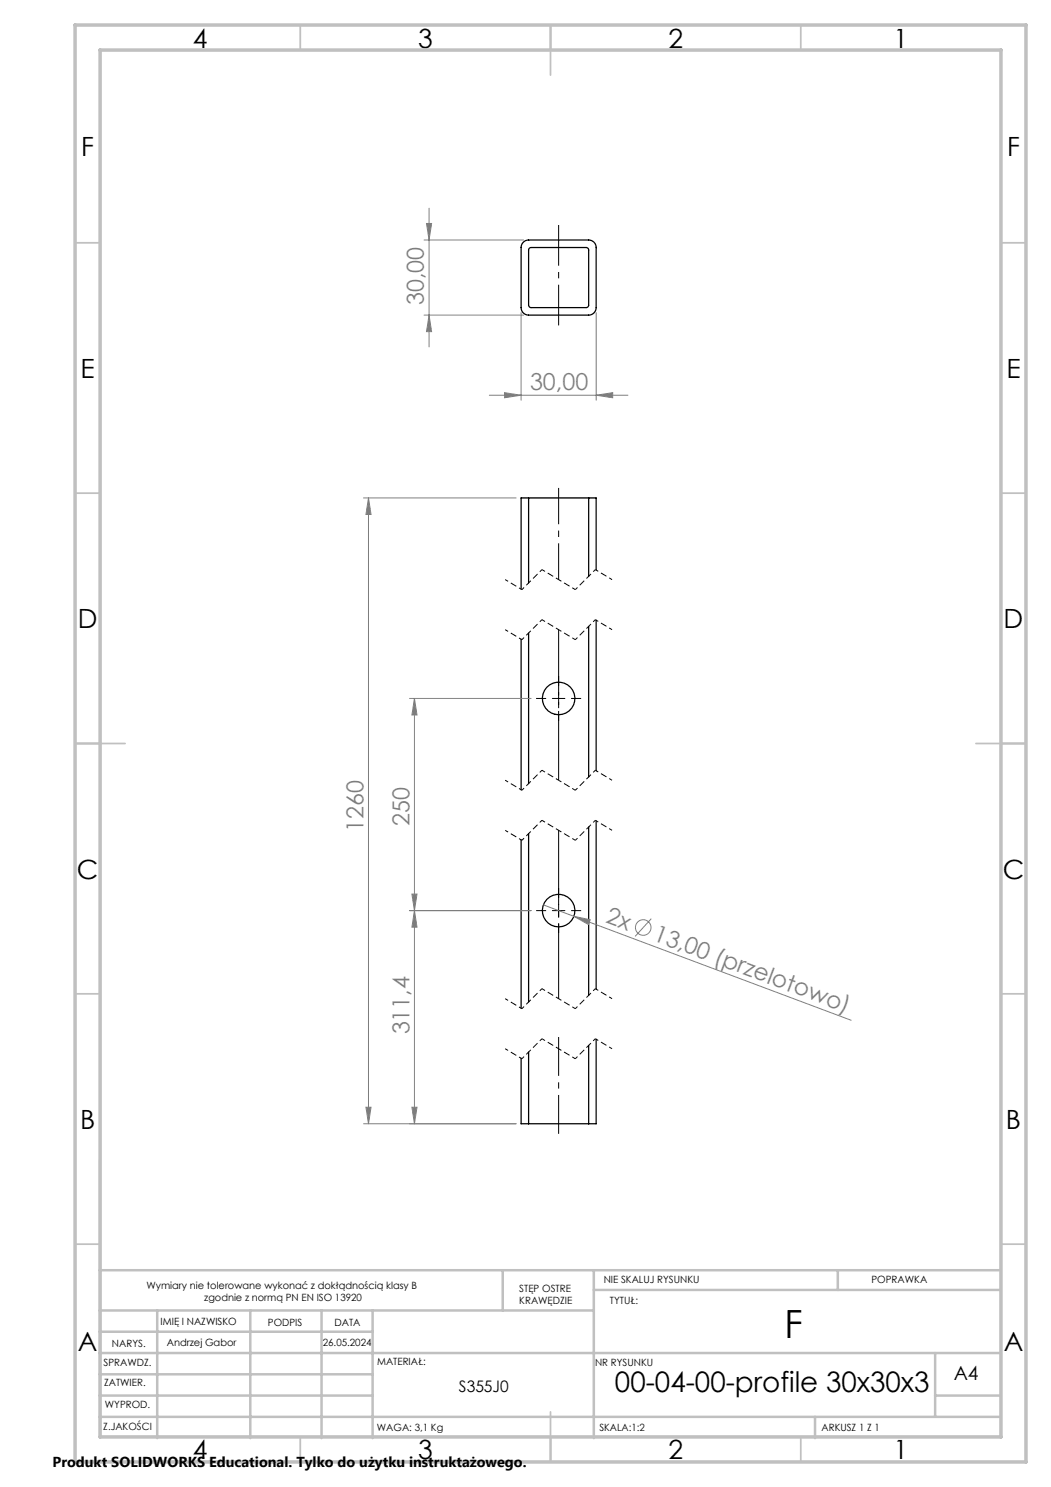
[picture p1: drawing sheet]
<svg xmlns="http://www.w3.org/2000/svg" width="210mm" height="297mm" viewBox="0 0 210 297" stroke-linecap="round" stroke-linejoin="round" font-family="sans-serif">
<g fill="none" stroke="#000" stroke-width=".25">
<path d="M104.6 48.4l.4-.3 .6-.2h12a1.5 1.5 0 0 1 1.5 1.5v12a1.5 1.5 0 0 1-1.5 1.5h-12a1.5 1.5 0 0 1-1.5-1.5v-12l.1-.5zM105.8 49.6l.3-.2h11l.4 .2 .1 .3v11l-.1 .4-.4 .1h-11l-.3-.1-.2-.4v-11zM105.6 99.5h-1.5v18.2M105.6 99.5v16.9M105.6 99.5h12M117.6 99.5h1.5v14.4M117.6 99.5v15.6M104.1 127.7v30M105.6 126.4v30.1M117.6 125.1v30.1M119.1 123.9v30M104.1 167.7v33.7"/>
<path d="M105.6 166.5v33.6M117.6 165.2v33.6M119.1 163.9v33.7M104.1 211.4v13.1h1.5M105.6 210.1v14.4M117.6 208.8v15.7M119.1 207.6v16.9h-1.5M105.6 224.5h12"/>
<circle cx="111.6" cy="139.5" r="3.2"/>
<circle cx="111.6" cy="181.9" r="3.3"/>
</g>
<g fill="none" stroke="#808080" stroke-width=".2">
<path d="M84.7 47.9h19.9M85.2 44.6h1l-.5 3.3zM85.7 41.6v27.7M84.7 62.9h19.9M85.7 62.9l.5 3.3h-1zM97.8 78.9h27.7M100.8 78.4l3.3 .5-3.3 .5zM104.1 62.4v17.5M119.1 78.9l3.3-.5v1zM119.1 62.4v17.5M72.6 99.5h30.5M73.6 99.5l.5 3.3h-1z"/>
<path d="M73.6 99.5v125M81.8 139.5h24.3M82.8 139.5l.5 3.3h-1zM82.8 139.5v85M82.3 178.6h1l-.5 3.3zM81.8 181.9h24.3M82.8 181.9l.5 3.3h-1zM108.6 180.7l6.1 2.3M114.7 183l3.2 .7-.3 1zM114.7 183l55.4 20.8M130.1 183.5l-3.2 3.5M72.6 224.5h30.5"/>
<path d="M73.1 221.1h1l-.5 3.4zM82.3 221.1h1l-.5 3.4z"/>
<circle cx="128.5" cy="185.3" r="1.56"/>
</g>
<path d="M111.6 65v-20.1" fill="none" stroke="#000" stroke-width=".2" stroke-dasharray="15.2 1.3 1.3 1.3" stroke-dashoffset="7.1" stroke-linecap="butt"/>
<path d="M109.1 139.5h-2M111.6 137v-2M114.1 139.5h2M111.6 142v2M111.6 179.4v-2M109.1 181.9h-2M111.6 184.4v2M114.1 181.9h2" fill="none" stroke="#000" stroke-width=".2" stroke-dasharray="15.2 1.3 1.3 1.3" stroke-linecap="butt"/>
<path d="M111.6 226.5v-19.4" fill="none" stroke="#000" stroke-width=".2" stroke-dasharray="15.2 1.3 1.3 1.3" stroke-dashoffset="7.5" stroke-linecap="butt"/>
<path d="M111.6 199.5v-33.7" fill="none" stroke="#000" stroke-width=".2" stroke-dasharray="15.2 1.3 1.3 1.3" stroke-dashoffset=".3" stroke-linecap="butt"/>
<path d="M111.6 155.8v-30" fill="none" stroke="#000" stroke-width=".2" stroke-dasharray="15.2 1.3 1.3 1.3" stroke-dashoffset="2.1" stroke-linecap="butt"/>
<path d="M111.6 115.8v-18.3" fill="none" stroke="#000" stroke-width=".2" stroke-dasharray="15.2 1.3 1.3 1.3" stroke-dashoffset="8" stroke-linecap="butt"/>
<g fill="none" stroke="#000" stroke-width=".2" stroke-dasharray="1.3 .6" stroke-dashoffset=".6" stroke-linecap="butt">
<path d="M104.3 117.8l-3.4-2M115 117.8l-6.7-4M122.3 115.8l-3.3-2M104.3 127.8l-3.4-2M115 127.8l-6.7-4M122.3 125.8l-3.3-2M104.3 157.8l-3.4-2M115 157.8l-6.7-4M122.3 155.8l-3.3-2M104.3 167.8l-3.4-2M115 167.8l-6.7-4M122.3 165.8l-3.3-2"/>
<path d="M122.3 199.5l-3.3-2M104.3 211.5l-3.4-2M104.3 201.5l-3.4-2M115 211.5l-6.7-4M115 201.5l-6.7-4M122.3 209.5l-3.3-2"/>
</g>
<path d="M108.3 113.8l-4 4M119 113.8l-4 4M108.3 123.8l-4 4M119 123.8l-4 4M108.3 153.8l-4 4M119 153.8l-4 4M108.3 163.8l-4 4M119 163.8l-4 4M108.3 197.5l-4 4M119 197.5l-4 4M108.3 207.5l-4 4M119 207.5l-4 4" fill="none" stroke="#000" stroke-width=".2" stroke-dasharray="1.3 .6" stroke-dashoffset=".7" stroke-linecap="butt"/>
<path d="M110.4 139.5h2.5M111.6 138.3v2.5M110.4 181.9h2.5M111.6 180.6v2.5" fill="none" stroke="#000" stroke-width=".2"/>
<path d="M19.8 253.7h180" fill="none" stroke="#c0c0c0" stroke-width=".2"/>
<g fill="none" stroke="#c0c0c0" stroke-width=".35">
<path d="M60 5v5M110 5v10M160 5v5M15 48.5h5M200 48.5h5M15 98.5h5M200 98.5h5M15 148.5h10M195 148.5h10M15 198.5h5M200 198.5h5M15 248.5h5"/>
<path d="M200 248.5h5M60 287v5M110 282v10M160 287v5"/>
</g>
<g fill="none" stroke="#c0c0c0" stroke-width=".5">
<path d="M20 231.8v55.2M19.8 253.7h180M100.4 253.7v8M118.6 253.7v33.5M118.6 257.6h81.2M167.4 253.7v3.9M19.8 266h54.6M19.8 261.7h98.8M19.8 278.7h54.6M19.8 274.5h54.6M19.8 270.2h180M31.4 261.7v25.5"/>
<path d="M50 261.7v25.5M64.2 261.7v25.5M74.4 261.7v25.5M186.8 278.7h13M186.8 270.2v12.8M19.8 283h180M162.8 283v4.2"/>
</g>
<path d="M15 5h190v287h-190zM20 10h180v277h-180z" fill="none" stroke="#c0c0c0" stroke-width=".7"/>
<g fill="#808080">
<path d="M114.7 183l3.2 .7-.3 1z"/>
<path d="M100.8 78.4l3.3 .5-3.3 .5zM119.1 78.9l3.3-.5v1z"/>
<path d="M82.3 178.6h1l-.5 3.3zM82.8 139.5l.5 3.3h-1zM82.3 221.1h1l-.5 3.4zM82.8 181.9l.5 3.3h-1z"/>
<path d="M73.6 99.5l.5 3.3h-1zM73.1 221.1h1l-.5 3.4zM85.2 44.6h1l-.5 3.3zM85.7 62.9l.5 3.3h-1z"/>
</g>
<text font-size="7.8" x="156.7" y="267.3">F</text>
<text font-size="5.6" x="122.9" y="278.1">00-04-00-profile 30x30x3</text>
<g font-size="5.3">
<text x="38.5" y="9.5">4</text>
<text x="83.5" y="9.5">3</text>
<text x="133.6" y="9.5">2</text>
<text x="178.6" y="9.5">1</text>
<text x="16.2" y="31.2">F</text>
<text x="201.2" y="31.2">F</text>
<text x="16.1" y="75.5">E</text>
<text x="201.1" y="75.5">E</text>
<text x="15.5" y="125.5">D</text>
<text x="200.5" y="125.5">D</text>
<text x="15.4" y="175.5">C</text>
<text x="200.4" y="175.5">C</text>
<text x="16" y="225.5">B</text>
<text x="201" y="225.5">B</text>
<text x="15.5" y="269.7">A</text>
<text x="200.5" y="269.7">A</text>
<text x="38.5" y="291.5">4</text>
<text x="83.5" y="291.5">3</text>
<text x="133.6" y="291.5">2</text>
<text x="178.6" y="291.5">1</text>
</g>
<g font-size="4.7" fill="#808080">
<text x="84.7" y="61" transform="rotate(-90 84.7 61)">30,00</text>
<text x="105.9" y="77.9">30,00</text>
<text x="72.6" y="166.2" transform="rotate(-90 72.6 166.2)">1260</text>
<text x="81.8" y="164.9" transform="rotate(-90 81.8 164.9)">250</text>
<text x="120.9" y="184.2" transform="rotate(21 120.9 184.2)">2x</text>
<text x="130.3" y="187.8" transform="rotate(21 130.3 187.8)">13,00 (przelotowo)</text>
<text x="81.8" y="206.6" transform="rotate(-90 81.8 206.6)">311,4</text>
</g>
<text font-size="3.9" x="190.6" y="275.7">A4</text>
<text font-size="3.2" x="91.7" y="278.1">S355J0</text>
<text font-size="2.9" x="10.5" y="292.9">Produkt SOLIDWORKS Educational. Tylko do użytku instruktażowego.</text>
<g font-size="2">
<text x="29.2" y="257.4">Wymiary nie tolerowane wykonać z dokłądnością klasy B</text>
<text x="120.6" y="256.3">NIE SKALUJ RYSUNKU</text>
<text x="174.1" y="256.3">POPRAWKA</text>
<text x="40.8" y="259.9">zgodnie z normą PN EN ISO 13920</text>
<text x="103.8" y="258">STĘP OSTRE</text>
<text x="103.8" y="260.5">KRAWĘDZIE</text>
<text x="121.9" y="260.5">TYTUŁ:</text>
<text x="22.4" y="269">NARYS.</text>
<text x="32.1" y="264.7">IMIĘ I NAZWISKO</text>
<text x="33.3" y="268.9">Andrzej Gabor</text>
<text x="53.5" y="264.8">PODPIS</text>
<text x="64.5" y="268.9">26.05.2024</text>
<text x="66.8" y="264.8">DATA</text>
<text x="20.7" y="272.8">SPRAWDZ.</text>
<text x="75.3" y="272.7">MATERIAŁ:</text>
<text x="118.9" y="272.9">NR RYSUNKU</text>
<text x="20.8" y="276.9">ZATWIER.</text>
<text x="21" y="281.2">WYPROD.</text>
<text x="20.6" y="285.6">Z.JAKOŚCI</text>
<text x="75.3" y="285.8">WAGA: 3,1 Kg</text>
<text x="119.8" y="285.8">SKALA:1:2</text>
<text x="164.2" y="285.8">ARKUSZ 1 Z 1</text>
</g>
</svg>
